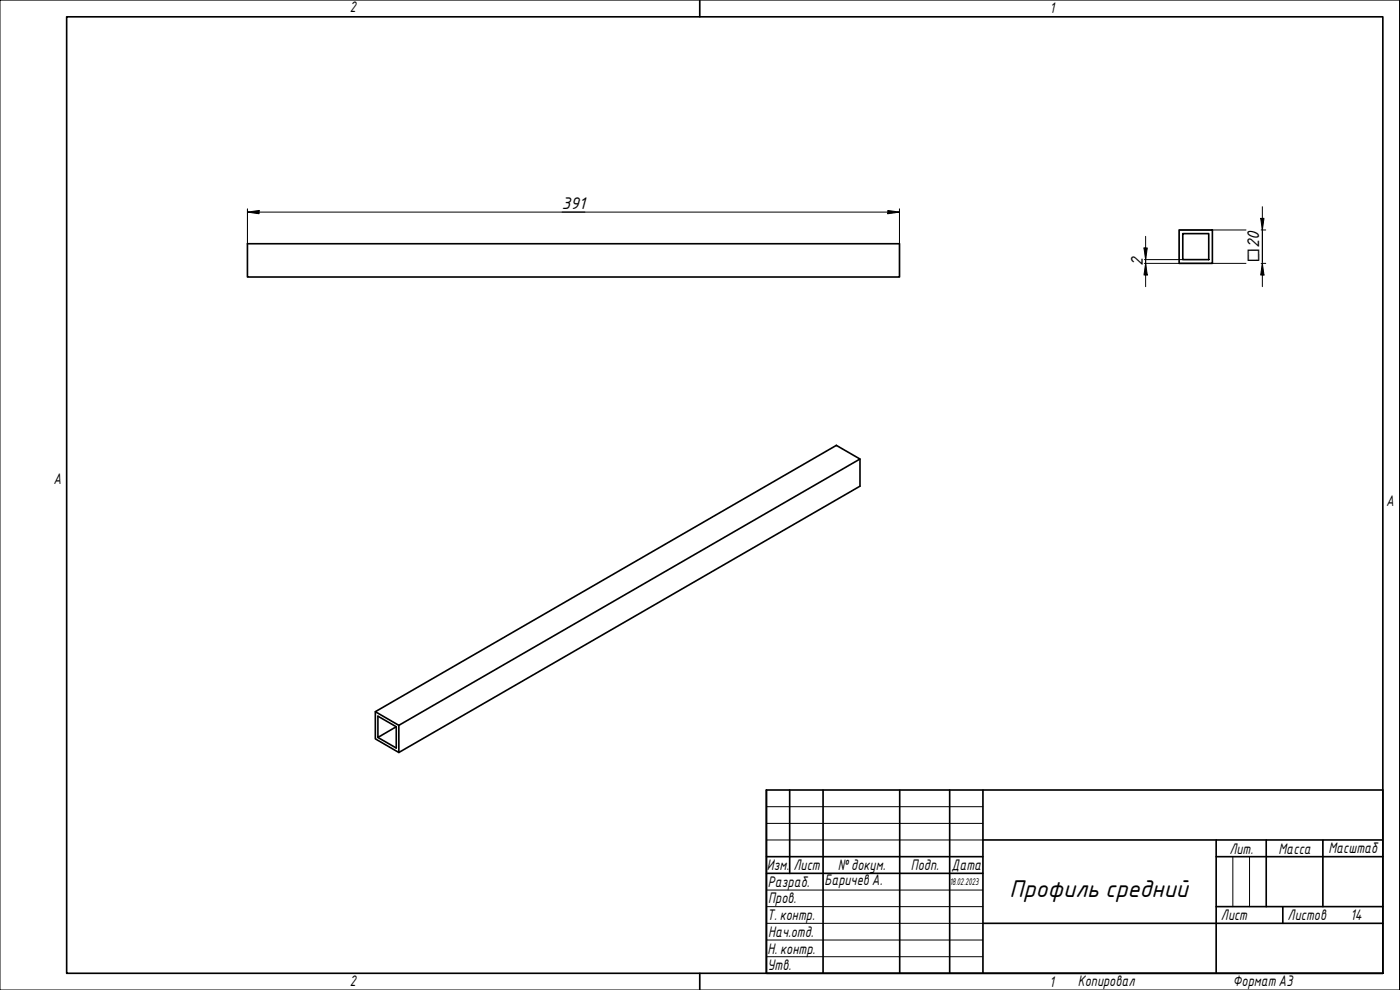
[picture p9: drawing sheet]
<svg xmlns="http://www.w3.org/2000/svg" width="420mm" height="297mm" viewBox="0 0 420 297" stroke-linecap="round" stroke-linejoin="round" font-family="sans-serif">
<path d="M74.3 73.1h195.6v10h-195.6zM353.9 69h10v10h-10zM355 70.1h7.8v7.8h-7.8zM258.1 137.7v8.2l-138.4 79.9-7.1-4.1v-8.2M112.6 213.5l138.4-79.9 7.1 4.1-138.4 79.9zM118.9 218.1l-5.5 3.2v-6.4l5.5 3.2v6.3l-5.5-3.1M119.7 217.6v8.2" fill="none" stroke="#000" stroke-width=".49"/>
<path d="M20 5h395v287h-395zM210 0v5M210 292v5" fill="none" stroke="#000" stroke-width=".49"/>
<path d="M0 0h420v297h-420z" fill="none" stroke="#000" stroke-width=".3"/>
<g fill="none" stroke="#000" stroke-width=".49">
<path d="M230 237h185v55h-185zM237 237v25M247 237v55M270 237v55M285 237v55M295 237v55M230 257h65M295 252h120M365 257h50M365 252v40M380 252v20M397 252v20"/>
<path d="M230 262h65M295 277h120M365 272h50M385 272v5"/>
</g>
<path d="M230 242h65M230 247.1h65M230 252h65M370 257v15M375 257v15M230 267.1h65M230 272h65M230 277h65M230 282h65M230 287.1h65" fill="none" stroke="#000" stroke-width=".3"/>
<g fill="none" stroke="#000" stroke-width=".3">
<path d="M74.3 63.6l3.5-.5v1zM74.3 63.6h195.6M74.3 62.7v10.4M266.5 63.1l3.4 .5-3.4 .5zM269.9 62.7v10.4M343.3 74.4h1l-.5 3.5zM343.4 79h30.5M343.4 77.9h11.6M343.8 79l.5 3.5h-1zM343.8 70.9v15.1M353.9 69h20M378.4 65.5h.9l-.5 3.5z"/>
<path d="M378.5 79h1.4M378.5 69h1.4M378.8 79l.5 3.5h-.9zM378.8 62v24"/>
</g>
<g fill="#000">
<path d="M74.3 63.6l3.5-.5v1z" fill-rule="evenodd"/>
<path d="M266.5 63.1l3.4 .5-3.4 .5z" fill-rule="evenodd"/>
<path d="M343.3 74.4h1l-.5 3.5z" fill-rule="evenodd"/>
<path d="M378.4 65.5h.9l-.5 3.5z" fill-rule="evenodd"/>
<path d="M343.8 79l.5 3.5h-1z" fill-rule="evenodd"/>
<path d="M378.8 79l.5 3.5h-.9z" fill-rule="evenodd"/>
</g>
<text font-size="7" x="303" y="269.1">Профиль средний</text>
<g font-size="4.9">
<text x="168.7" y="62.8">391</text>
<text x="342.9" y="79.7" transform="rotate(-90 342.9 79.7)">2</text>
</g>
<text font-size="4.6" x="377.9" y="78.6" transform="rotate(-90 377.9 78.6)">□20</text>
<g font-size="4.4">
<text x="105" y="3.7">2</text>
<text x="315" y="3.8">1</text>
<text x="16" y="145.2">A</text>
<text x="416" y="151.7">A</text>
<text x="369" y="256.2">Лит.</text>
<text x="383.7" y="256.1">Масса</text>
<text x="398.7" y="256.1">Масштаб</text>
<text x="230.2" y="261.1">Изм.</text>
<text x="238.2" y="261.1">Лист</text>
<text x="251.5" y="261">№докум.</text>
<text x="273.4" y="261.2">Подп.</text>
<text x="285.6" y="261.2">Дата</text>
<text x="230.5" y="266.1">Разраб.</text>
<text x="247.4" y="265.7">Баричев А.</text>
<text x="230.6" y="271.1">Пров.</text>
<text x="230.2" y="276.2">Т. контр.</text>
<text x="230.5" y="281.1">Нач.отд.</text>
<text x="366.4" y="276.1">Лист</text>
<text x="386.4" y="276.1">Листов</text>
<text x="405.3" y="276">14</text>
<text x="230.4" y="286.1">Н. контр.</text>
<text x="230.3" y="291.1">Утв.</text>
<text x="105" y="295.9">2</text>
<text x="315" y="296.1">1</text>
<text x="323.5" y="295.8">Копировал</text>
<text x="370" y="295.8">Формат А3</text>
</g>
<text font-size="2.8" x="285" y="265.5">18.02.2023</text>
</svg>
